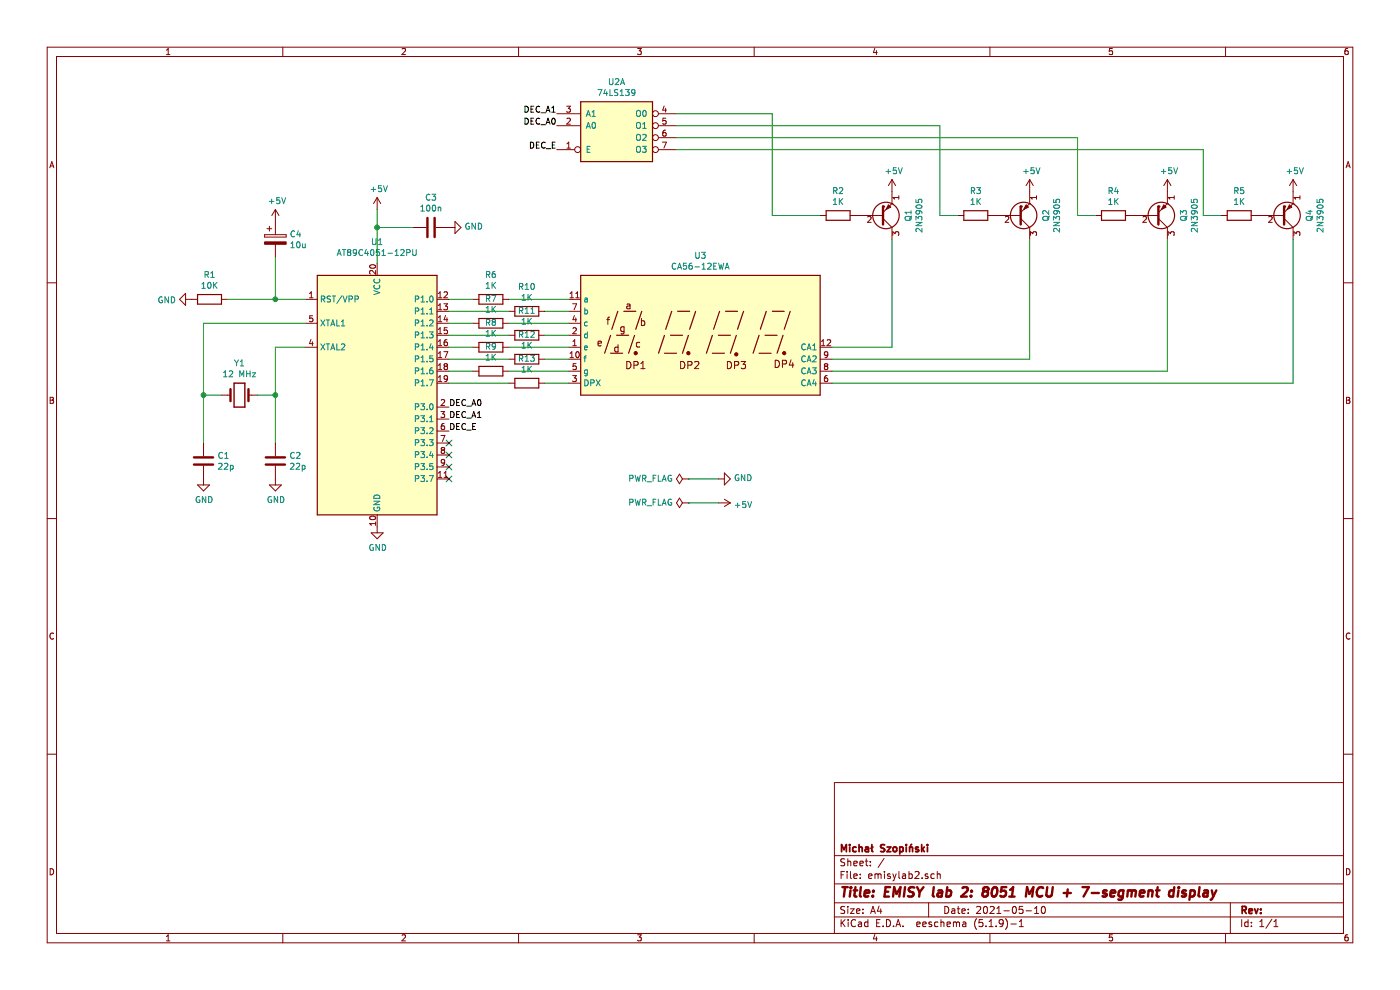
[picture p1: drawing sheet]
EESchema Schematic File Version 4
EELAYER 30 0
EELAYER END
$Descr A4 11693 8268
encoding utf-8
Sheet 1 1
Title "EMISY lab 2: 8051 MCU + 7-segment display"
Date "2021-05-10"
Rev ""
Comp "Michał Szopiński"
Comment1 ""
Comment2 ""
Comment3 ""
Comment4 ""
$EndDescr
$Comp
L MCU_Microchip_8051:AT89C4051-12PU U1
U 1 1
P 3150 3300
F 0 "U1" H 3150 4581 50  0000 C CNN
F 1 "AT89C4051-12PU" H 3150 4490 50  0000 C CNN
F 2 "Package_DIP:DIP-20_W7.62mm" H 3150 3300 50  0001 C CIN
F 3 "http://ww1.microchip.com/downloads/en/DeviceDoc/doc1001.pdf" H 3150 3300 50  0001 C CNN
	1    3150 3300
	1    0    0    -1  
$EndComp
Wire Wire Line
	3150 1750 3150 1900
Wire Wire Line
	2550 2500 2300 2500
Wire Wire Line
	2300 2900 2300 3300
Wire Wire Line
	2550 2700 1700 2700
Wire Wire Line
	1700 2700 1700 3300
$Comp
L Device:R R1
U 1 1
P 1750 2500
F 0 "R1" V 1543 2500 50  0000 C CNN
F 1 "10K" V 1634 2500 50  0000 C CNN
F 2 "" V 1680 2500 50  0001 C CNN
F 3 "~" H 1750 2500 50  0001 C CNN
	1    1750 2500
	0    1    1    0   
$EndComp
$Comp
L power:GND #PWR0101
U 1 1
P 1600 2500
F 0 "#PWR0101" H 1600 2250 50  0001 C CNN
F 1 "GND" V 1605 2372 50  0000 R CNN
F 2 "" H 1600 2500 50  0001 C CNN
F 3 "" H 1600 2500 50  0001 C CNN
	1    1600 2500
	0    1    1    0   
$EndComp
$Comp
L power:+5V #PWR0102
U 1 1
P 3150 1750
F 0 "#PWR0102" H 3150 1600 50  0001 C CNN
F 1 "+5V" H 3165 1923 50  0000 C CNN
F 2 "" H 3150 1750 50  0001 C CNN
F 3 "" H 3150 1750 50  0001 C CNN
	1    3150 1750
	1    0    0    -1  
$EndComp
$Comp
L Device:C C3
U 1 1
P 3600 1900
F 0 "C3" V 3348 1900 50  0000 C CNN
F 1 "100n" V 3439 1900 50  0000 C CNN
F 2 "" H 3638 1750 50  0001 C CNN
F 3 "~" H 3600 1900 50  0001 C CNN
	1    3600 1900
	0    1    1    0   
$EndComp
Wire Wire Line
	3450 1900 3150 1900
Connection ~ 3150 1900
Wire Wire Line
	3150 1900 3150 2200
$Comp
L power:GND #PWR0103
U 1 1
P 3750 1900
F 0 "#PWR0103" H 3750 1650 50  0001 C CNN
F 1 "GND" V 3755 1772 50  0000 R CNN
F 2 "" H 3750 1900 50  0001 C CNN
F 3 "" H 3750 1900 50  0001 C CNN
	1    3750 1900
	0    -1   -1   0   
$EndComp
$Comp
L power:GND #PWR0104
U 1 1
P 3150 4400
F 0 "#PWR0104" H 3150 4150 50  0001 C CNN
F 1 "GND" H 3155 4227 50  0000 C CNN
F 2 "" H 3150 4400 50  0001 C CNN
F 3 "" H 3150 4400 50  0001 C CNN
	1    3150 4400
	1    0    0    -1  
$EndComp
$Comp
L power:GND #PWR0105
U 1 1
P 1700 4000
F 0 "#PWR0105" H 1700 3750 50  0001 C CNN
F 1 "GND" H 1705 3827 50  0000 C CNN
F 2 "" H 1700 4000 50  0001 C CNN
F 3 "" H 1700 4000 50  0001 C CNN
	1    1700 4000
	1    0    0    -1  
$EndComp
$Comp
L power:GND #PWR0106
U 1 1
P 2300 4000
F 0 "#PWR0106" H 2300 3750 50  0001 C CNN
F 1 "GND" H 2305 3827 50  0000 C CNN
F 2 "" H 2300 4000 50  0001 C CNN
F 3 "" H 2300 4000 50  0001 C CNN
	1    2300 4000
	1    0    0    -1  
$EndComp
$Comp
L Device:Crystal Y1
U 1 1
P 2000 3300
F 0 "Y1" H 2000 3568 50  0000 C CNN
F 1 "12 MHz" H 2000 3477 50  0000 C CNN
F 2 "" H 2000 3300 50  0001 C CNN
F 3 "~" H 2000 3300 50  0001 C CNN
	1    2000 3300
	1    0    0    -1  
$EndComp
Wire Wire Line
	2300 2900 2550 2900
Wire Wire Line
	2150 3300 2300 3300
Connection ~ 2300 3300
Wire Wire Line
	2300 3300 2300 3700
Wire Wire Line
	1850 3300 1700 3300
Connection ~ 1700 3300
Wire Wire Line
	1700 3300 1700 3700
$Comp
L Device:C C1
U 1 1
P 1700 3850
F 0 "C1" H 1815 3896 50  0000 L CNN
F 1 "22p" H 1815 3805 50  0000 L CNN
F 2 "" H 1738 3700 50  0001 C CNN
F 3 "~" H 1700 3850 50  0001 C CNN
	1    1700 3850
	1    0    0    -1  
$EndComp
$Comp
L Device:C C2
U 1 1
P 2300 3850
F 0 "C2" H 2415 3896 50  0000 L CNN
F 1 "22p" H 2415 3805 50  0000 L CNN
F 2 "" H 2338 3700 50  0001 C CNN
F 3 "~" H 2300 3850 50  0001 C CNN
	1    2300 3850
	1    0    0    -1  
$EndComp
$Comp
L Display_Character:CA56-12EWA U3
U 1 1
P 5850 2800
F 0 "U3" H 5850 3467 50  0000 C CNN
F 1 "CA56-12EWA" H 5850 3376 50  0000 C CNN
F 2 "Display_7Segment:CA56-12EWA" H 5850 2200 50  0001 C CNN
F 3 "http://www.kingbrightusa.com/images/catalog/SPEC/CA56-12EWA.pdf" H 5420 2830 50  0001 C CNN
	1    5850 2800
	1    0    0    -1  
$EndComp
$Comp
L Transistor_BJT:2N3905 Q1
U 1 1
P 7350 1800
F 0 "Q1" V 7585 1800 50  0000 C CNN
F 1 "2N3905" V 7676 1800 50  0000 C CNN
F 2 "Package_TO_SOT_THT:TO-92_Inline" H 7550 1725 50  0001 L CIN
F 3 "https://www.nteinc.com/specs/original/2N3905_06.pdf" H 7350 1800 50  0001 L CNN
	1    7350 1800
	1    0    0    1   
$EndComp
Wire Wire Line
	7450 2900 6950 2900
$Comp
L Transistor_BJT:2N3905 Q2
U 1 1
P 8500 1800
F 0 "Q2" V 8735 1800 50  0000 C CNN
F 1 "2N3905" V 8826 1800 50  0000 C CNN
F 2 "Package_TO_SOT_THT:TO-92_Inline" H 8700 1725 50  0001 L CIN
F 3 "https://www.nteinc.com/specs/original/2N3905_06.pdf" H 8500 1800 50  0001 L CNN
	1    8500 1800
	1    0    0    1   
$EndComp
$Comp
L Transistor_BJT:2N3905 Q3
U 1 1
P 9650 1800
F 0 "Q3" V 9885 1800 50  0000 C CNN
F 1 "2N3905" V 9976 1800 50  0000 C CNN
F 2 "Package_TO_SOT_THT:TO-92_Inline" H 9850 1725 50  0001 L CIN
F 3 "https://www.nteinc.com/specs/original/2N3905_06.pdf" H 9650 1800 50  0001 L CNN
	1    9650 1800
	1    0    0    1   
$EndComp
$Comp
L Transistor_BJT:2N3905 Q4
U 1 1
P 10700 1800
F 0 "Q4" V 10935 1800 50  0000 C CNN
F 1 "2N3905" V 11026 1800 50  0000 C CNN
F 2 "Package_TO_SOT_THT:TO-92_Inline" H 10900 1725 50  0001 L CIN
F 3 "https://www.nteinc.com/specs/original/2N3905_06.pdf" H 10700 1800 50  0001 L CNN
	1    10700 1800
	1    0    0    1   
$EndComp
$Comp
L Device:R R2
U 1 1
P 7000 1800
F 0 "R2" V 6793 1800 50  0000 C CNN
F 1 "1K" V 6884 1800 50  0000 C CNN
F 2 "" V 6930 1800 50  0001 C CNN
F 3 "~" H 7000 1800 50  0001 C CNN
	1    7000 1800
	0    1    1    0   
$EndComp
$Comp
L Device:R R3
U 1 1
P 8150 1800
F 0 "R3" V 7943 1800 50  0000 C CNN
F 1 "1K" V 8034 1800 50  0000 C CNN
F 2 "" V 8080 1800 50  0001 C CNN
F 3 "~" H 8150 1800 50  0001 C CNN
	1    8150 1800
	0    1    1    0   
$EndComp
$Comp
L Device:R R4
U 1 1
P 9300 1800
F 0 "R4" V 9093 1800 50  0000 C CNN
F 1 "1K" V 9184 1800 50  0000 C CNN
F 2 "" V 9230 1800 50  0001 C CNN
F 3 "~" H 9300 1800 50  0001 C CNN
	1    9300 1800
	0    1    1    0   
$EndComp
$Comp
L Device:R R5
U 1 1
P 10350 1800
F 0 "R5" V 10143 1800 50  0000 C CNN
F 1 "1K" V 10234 1800 50  0000 C CNN
F 2 "" V 10280 1800 50  0001 C CNN
F 3 "~" H 10350 1800 50  0001 C CNN
	1    10350 1800
	0    1    1    0   
$EndComp
Wire Wire Line
	7450 2000 7450 2900
Wire Wire Line
	8600 2000 8600 3000
Wire Wire Line
	6950 3000 8600 3000
Wire Wire Line
	9750 2000 9750 3100
Wire Wire Line
	6950 3100 9750 3100
Wire Wire Line
	10800 2000 10800 3200
Wire Wire Line
	6950 3200 10800 3200
$Comp
L power:+5V #PWR0107
U 1 1
P 7450 1600
F 0 "#PWR0107" H 7450 1450 50  0001 C CNN
F 1 "+5V" H 7465 1773 50  0000 C CNN
F 2 "" H 7450 1600 50  0001 C CNN
F 3 "" H 7450 1600 50  0001 C CNN
	1    7450 1600
	1    0    0    -1  
$EndComp
$Comp
L power:+5V #PWR0108
U 1 1
P 8600 1600
F 0 "#PWR0108" H 8600 1450 50  0001 C CNN
F 1 "+5V" H 8615 1773 50  0000 C CNN
F 2 "" H 8600 1600 50  0001 C CNN
F 3 "" H 8600 1600 50  0001 C CNN
	1    8600 1600
	1    0    0    -1  
$EndComp
$Comp
L power:+5V #PWR0109
U 1 1
P 9750 1600
F 0 "#PWR0109" H 9750 1450 50  0001 C CNN
F 1 "+5V" H 9765 1773 50  0000 C CNN
F 2 "" H 9750 1600 50  0001 C CNN
F 3 "" H 9750 1600 50  0001 C CNN
	1    9750 1600
	1    0    0    -1  
$EndComp
$Comp
L power:+5V #PWR0110
U 1 1
P 10800 1600
F 0 "#PWR0110" H 10800 1450 50  0001 C CNN
F 1 "+5V" H 10815 1773 50  0000 C CNN
F 2 "" H 10800 1600 50  0001 C CNN
F 3 "" H 10800 1600 50  0001 C CNN
	1    10800 1600
	1    0    0    -1  
$EndComp
$Comp
L 74xx:74LS139 U2
U 1 1
P 5150 1050
F 0 "U2" H 5150 1417 50  0000 C CNN
F 1 "74LS139" H 5150 1326 50  0000 C CNN
F 2 "" H 5150 1050 50  0001 C CNN
F 3 "http://www.ti.com/lit/ds/symlink/sn74ls139a.pdf" H 5150 1050 50  0001 C CNN
	1    5150 1050
	1    0    0    -1  
$EndComp
Wire Wire Line
	5650 950  6450 950 
Wire Wire Line
	6450 950  6450 1800
Wire Wire Line
	6450 1800 6850 1800
Wire Wire Line
	5650 1050 7850 1050
Wire Wire Line
	7850 1050 7850 1800
Wire Wire Line
	7850 1800 8000 1800
Wire Wire Line
	5650 1150 9000 1150
Wire Wire Line
	9000 1150 9000 1800
Wire Wire Line
	9000 1800 9150 1800
Wire Wire Line
	5650 1250 10050 1250
Wire Wire Line
	10050 1250 10050 1800
Wire Wire Line
	10050 1800 10200 1800
Text Label 3750 3400 0    50   ~ 0
DEC_A0
Text Label 3750 3500 0    50   ~ 0
DEC_A1
Text Label 3750 3600 0    50   ~ 0
DEC_E
Text Label 4650 1250 2    50   ~ 0
DEC_E
Text Label 4650 1050 2    50   ~ 0
DEC_A0
Text Label 4650 950  2    50   ~ 0
DEC_A1
NoConn ~ 3750 3700
NoConn ~ 3750 3800
NoConn ~ 3750 3900
NoConn ~ 3750 4000
$Comp
L power:GND #PWR0111
U 1 1
P 6000 4000
F 0 "#PWR0111" H 6000 3750 50  0001 C CNN
F 1 "GND" V 6005 3872 50  0000 R CNN
F 2 "" H 6000 4000 50  0001 C CNN
F 3 "" H 6000 4000 50  0001 C CNN
	1    6000 4000
	0    -1   -1   0   
$EndComp
$Comp
L power:+5V #PWR0112
U 1 1
P 6000 4200
F 0 "#PWR0112" H 6000 4050 50  0001 C CNN
F 1 "+5V" V 6015 4328 50  0000 L CNN
F 2 "" H 6000 4200 50  0001 C CNN
F 3 "" H 6000 4200 50  0001 C CNN
	1    6000 4200
	0    1    1    0   
$EndComp
$Comp
L power:PWR_FLAG #FLG0101
U 1 1
P 5750 4000
F 0 "#FLG0101" H 5750 4075 50  0001 C CNN
F 1 "PWR_FLAG" V 5750 4127 50  0000 L CNN
F 2 "" H 5750 4000 50  0001 C CNN
F 3 "~" H 5750 4000 50  0001 C CNN
	1    5750 4000
	0    -1   -1   0   
$EndComp
$Comp
L power:PWR_FLAG #FLG0102
U 1 1
P 5750 4200
F 0 "#FLG0102" H 5750 4275 50  0001 C CNN
F 1 "PWR_FLAG" V 5750 4327 50  0000 L CNN
F 2 "" H 5750 4200 50  0001 C CNN
F 3 "~" H 5750 4200 50  0001 C CNN
	1    5750 4200
	0    -1   -1   0   
$EndComp
Wire Wire Line
	5750 4000 6000 4000
Wire Wire Line
	6000 4200 5750 4200
Wire Wire Line
	2300 2150 2300 2500
Connection ~ 2300 2500
Wire Wire Line
	2300 2500 1900 2500
$Comp
L power:+5V #PWR0113
U 1 1
P 2300 1850
F 0 "#PWR0113" H 2300 1700 50  0001 C CNN
F 1 "+5V" H 2315 2023 50  0000 C CNN
F 2 "" H 2300 1850 50  0001 C CNN
F 3 "" H 2300 1850 50  0001 C CNN
	1    2300 1850
	1    0    0    -1  
$EndComp
$Comp
L Device:CP C4
U 1 1
P 2300 2000
F 0 "C4" H 2418 2046 50  0000 L CNN
F 1 "10u" H 2418 1955 50  0000 L CNN
F 2 "" H 2338 1850 50  0001 C CNN
F 3 "~" H 2300 2000 50  0001 C CNN
	1    2300 2000
	1    0    0    -1  
$EndComp
$Comp
L Device:R R6
U 1 1
P 4100 2500
F 0 "R6" V 3893 2500 50  0000 C CNN
F 1 "1K" V 3984 2500 50  0000 C CNN
F 2 "" V 4030 2500 50  0001 C CNN
F 3 "~" H 4100 2500 50  0001 C CNN
	1    4100 2500
	0    1    1    0   
$EndComp
$Comp
L Device:R R10
U 1 1
P 4400 2600
F 0 "R10" V 4193 2600 50  0000 C CNN
F 1 "1K" V 4284 2600 50  0000 C CNN
F 2 "" V 4330 2600 50  0001 C CNN
F 3 "~" H 4400 2600 50  0001 C CNN
	1    4400 2600
	0    1    1    0   
$EndComp
$Comp
L Device:R R7
U 1 1
P 4100 2700
F 0 "R7" V 3893 2700 50  0000 C CNN
F 1 "1K" V 3984 2700 50  0000 C CNN
F 2 "" V 4030 2700 50  0001 C CNN
F 3 "~" H 4100 2700 50  0001 C CNN
	1    4100 2700
	0    1    1    0   
$EndComp
$Comp
L Device:R R11
U 1 1
P 4400 2800
F 0 "R11" V 4193 2800 50  0000 C CNN
F 1 "1K" V 4284 2800 50  0000 C CNN
F 2 "" V 4330 2800 50  0001 C CNN
F 3 "~" H 4400 2800 50  0001 C CNN
	1    4400 2800
	0    1    1    0   
$EndComp
$Comp
L Device:R R8
U 1 1
P 4100 2900
F 0 "R8" V 3893 2900 50  0000 C CNN
F 1 "1K" V 3984 2900 50  0000 C CNN
F 2 "" V 4030 2900 50  0001 C CNN
F 3 "~" H 4100 2900 50  0001 C CNN
	1    4100 2900
	0    1    1    0   
$EndComp
$Comp
L Device:R R12
U 1 1
P 4400 3000
F 0 "R12" V 4193 3000 50  0000 C CNN
F 1 "1K" V 4284 3000 50  0000 C CNN
F 2 "" V 4330 3000 50  0001 C CNN
F 3 "~" H 4400 3000 50  0001 C CNN
	1    4400 3000
	0    1    1    0   
$EndComp
$Comp
L Device:R R9
U 1 1
P 4100 3100
F 0 "R9" V 3893 3100 50  0000 C CNN
F 1 "1K" V 3984 3100 50  0000 C CNN
F 2 "" V 4030 3100 50  0001 C CNN
F 3 "~" H 4100 3100 50  0001 C CNN
	1    4100 3100
	0    1    1    0   
$EndComp
$Comp
L Device:R R13
U 1 1
P 4400 3200
F 0 "R13" V 4193 3200 50  0000 C CNN
F 1 "1K" V 4284 3200 50  0000 C CNN
F 2 "" V 4330 3200 50  0001 C CNN
F 3 "~" H 4400 3200 50  0001 C CNN
	1    4400 3200
	0    1    1    0   
$EndComp
Wire Wire Line
	3750 2500 3950 2500
Wire Wire Line
	4250 2600 3750 2600
Wire Wire Line
	3750 2700 3950 2700
Wire Wire Line
	4250 2800 3750 2800
Wire Wire Line
	3750 2900 3950 2900
Wire Wire Line
	4250 3000 3750 3000
Wire Wire Line
	3750 3100 3950 3100
Wire Wire Line
	3750 3200 4250 3200
Wire Wire Line
	4550 3200 4750 3200
Wire Wire Line
	4750 3100 4250 3100
Wire Wire Line
	4550 3000 4750 3000
Wire Wire Line
	4750 2900 4250 2900
Wire Wire Line
	4550 2800 4750 2800
Wire Wire Line
	4750 2700 4250 2700
Wire Wire Line
	4550 2600 4750 2600
Wire Wire Line
	4750 2500 4250 2500
$EndSCHEMATC
